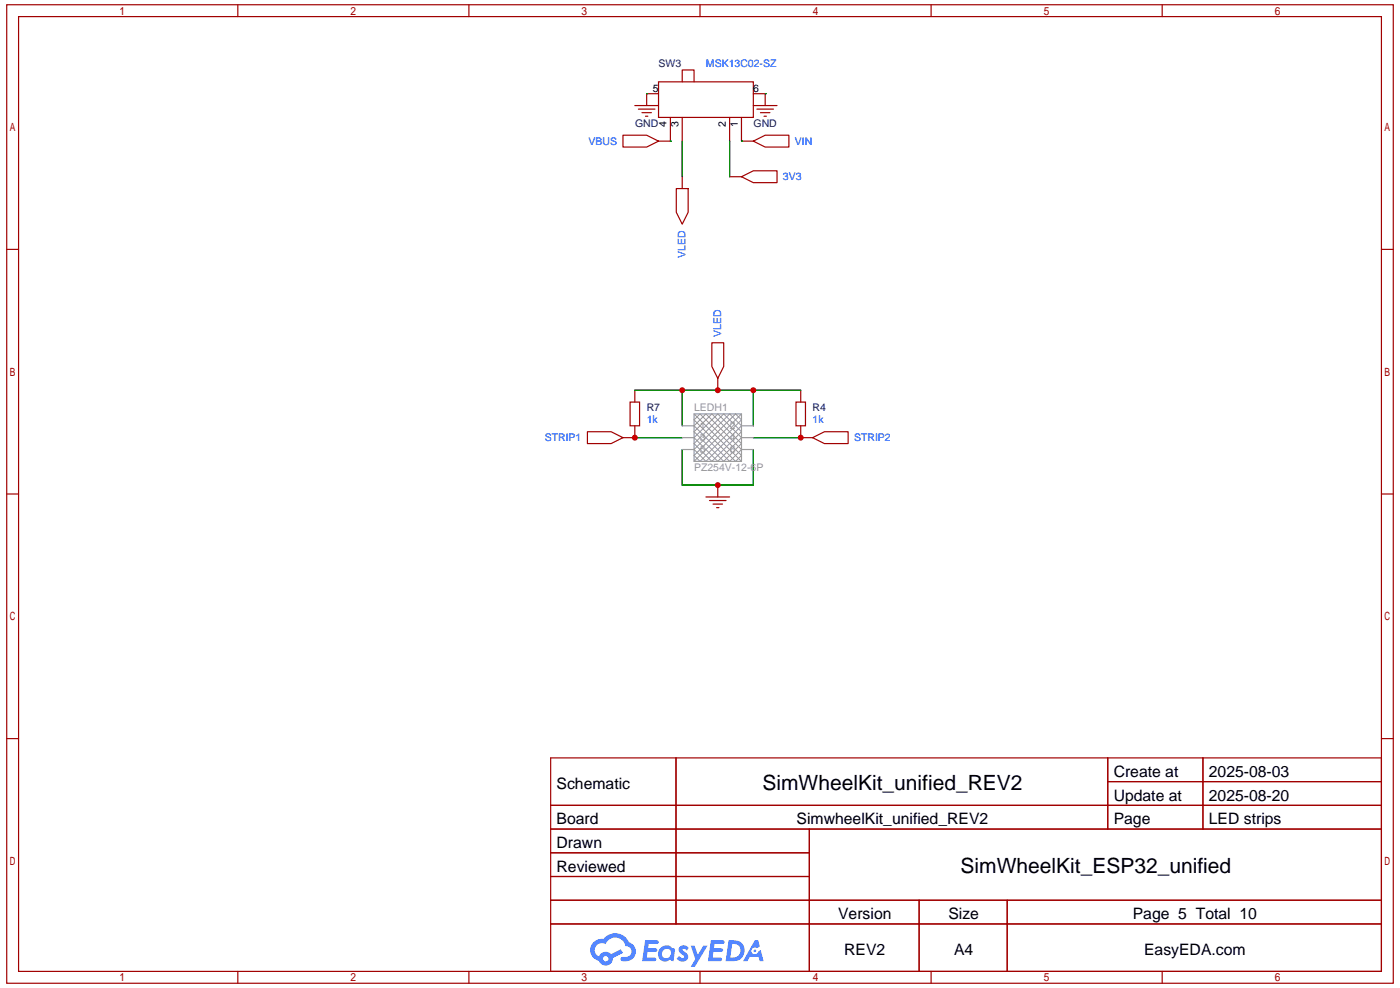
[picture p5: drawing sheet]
<svg xmlns="http://www.w3.org/2000/svg" width="297mm" height="210mm" viewBox="0 0 297 210" stroke-linecap="round" stroke-linejoin="round" font-family="sans-serif">
<g fill="none" stroke="#a10000" stroke-width=".25">
<path d="M1.4 1h294.4v207.5h-294.4zM3.9 3.5h289.3v202.5h-289.3zM50.5 1v2.5M99.5 1v2.5M148.6 1v2.5M197.6 1v2.5M246.7 1v2.5M1.4 52.9h2.5M293.2 52.9h2.6M1.4 104.8h2.5M293.2 104.8h2.6M1.4 156.7h2.5"/>
<path d="M293.2 156.7h2.6M116.9 160.7h176.3v45.3h-176.3zM116.9 170.8h176.3M116.9 175.8h176.3M143.5 160.7v35.3M171.8 175.8v30.2M235.1 160.7v15.1M235.1 165.8h58.1M255.4 160.7v15.1M116.9 180.9h54.9M116.9 190.9h176.3M116.9 185.9h54.9"/>
<path d="M116.9 196h176.3M195.1 190.9v15.1M213.8 190.9v15.1M50.5 206v2.5M99.5 206v2.5M148.6 206v2.5M197.6 206v2.5M246.7 206v2.5"/>
</g>
<g fill="#5487ff">
<path d="M144.4 200.8a1.29 1.29 0 0 1 1.8 .2l-.4 .7a.54 .54 0 0 0-.9-.3l.1 .2a1.27 1.27 0 0 1 .8 2 1.52 1.52 0 0 1-2.2-.3l.5-.6 .8 .5a.31 .31 0 0 0 .4-.3 .31 .31 0 0 0-.3-.3 1.11 1.11 0 0 1-.6-1.8z"/>
<path d="M146.6 200.6h.8l.7 1.9 1.2-1.9h.9l-2.7 4.5h-.9l1-1.7z"/>
<path d="M136.9 199.4h1.7a1.29 1.29 0 0 1 1.2 .2 .39 .39 0 0 1-.4 .6h-1.7l-.1 .9h1.6a.39 .39 0 0 1 .3 .5 .39 .39 0 0 1-.4 .3h-1.6l-.2 1.2h1.3a.45 .45 0 0 1 .5 .1 .45 .45 0 0 1 .2 .5l-.4 .2h-2.6z"/>
<path d="M150.9 199.4h1.6a1.31 1.31 0 0 1 1.3 .2 .39 .39 0 0 1-.4 .6h-1.7l-.2 .9h1.7a.39 .39 0 0 1 .3 .5 .39 .39 0 0 1-.4 .3h-1.7l-.1 1.2h1.3a.45 .45 0 0 1 .5 .1 .45 .45 0 0 1 .1 .5l-.3 .2h-2.6z"/>
<path d="M160.2 199.4h.7l.4 1.4-.6 .3a.75 .75 0 0 0-1.1 .3 .75 .75 0 0 0 .4 1 .75 .75 0 0 0 1-.6l.5-.3 .6 2.4h-.8l-.3-1h-1.8l-.5 1h-1z"/>
<path d="M154.7 199.4l-.7 4.5h1.5a2.25 2.25 0 0 0 2.6-2.3 2.25 2.25 0 0 0-2.7-2.2zM155.4 200.2a1.49 1.49 0 0 1 1.8 1.5 1.49 1.49 0 0 1-1.9 1.4h-.3z"/>
<path d="M140.1 201.2a1.57 1.57 0 0 0-.1 2.2 1.57 1.57 0 0 0 2.2 .1l.8 .4 .3-2.5-.2-.3h-.4a1.58 1.58 0 0 0-2.6 .1zM140.8 201.6a.97 .97 0 0 1 1.6 .4 .97 .97 0 0 1-1 1.2 .93 .93 0 0 1-.9-.6 .93 .93 0 0 1 .3-1z"/>
<path d="M126 199.8a2.34 2.34 0 0 0 1.1 4 1.53 1.53 0 0 0 1.8 1 1.53 1.53 0 0 0 1.2-1.6l2.1-1.1-.4-.8-2.1 1.1a1.56 1.56 0 0 0-2.6 .4 1.48 1.48 0 0 1-.7-2 1.48 1.48 0 0 1 2.2-.5 2.21 2.21 0 0 1 2.2-1.4 2.21 2.21 0 0 1 2 1.8 1.15 1.15 0 0 1 1.2 1 1.15 1.15 0 0 1-1 1.3h-.7a.46 .46 0 0 0-.6 .3 .46 .46 0 0 0 .4 .6 2.15 2.15 0 0 0 2.5-1 2.15 2.15 0 0 0-.3-2.6l-.8-.4a3.2 3.2 0 0 0-5.4-.8l-1.1 .1zM128 203.3a.6 .6 0 0 1 1.2 0 .6 .6 0 0 1-1.2 0z"/>
<circle cx="160.2" cy="201.7" r=".28"/>
</g>
<g fill="none" stroke="#a10000" stroke-width=".25">
<path d="M139.8 17.4h20.1v7.5h-20.1zM139.8 19.9h-2.5v2.5M144.8 17.4v-2.6h2.5v2.6M159.9 19.9h2.5v2.5M132.2 28.7h5.1l2.5 1.2-2.5 1.3h-5.1zM134.8 22.4h5M135.5 23.1h3.5M136.3 23.9h2M137 24.7h.5M142.3 24.9v5h-2.5M143.6 40h2.5v5l-1.3 2.5-1.2-2.5zM144.8 24.9v5"/>
<path d="M144.8 37.5v2.5M154.9 24.9v5M154.9 37.5h2.5M157.4 37.5l2.5-1.3h5v2.5h-5zM157.4 24.9v5h2.5M159.9 29.9l2.5-1.2h5.1v2.5h-5.1zM159.9 22.4h5M160.7 23.1h3.5M161.4 23.9h2M162.2 24.7h.5M151.1 72.7h2.5v5l-1.2 2.5-1.3-2.5zM124.7 91.6h5l2.5 1.2-2.5 1.3h-5z"/>
<path d="M133.7 85.3h2.1v5h-2.1zM134.8 90.3v2.5h-2.6M134.8 82.8v2.5M152.4 80.2v2.6M169 85.3h2v5h-2zM170 90.3v2.5h2.5M170 82.8v2.5M172.5 92.8l2.5-1.2h5v2.5h-5zM149.8 105.4h5.1M150.6 106.2h3.5M151.4 106.9h2M152.1 107.7h.5"/>
<path d="M152.4 102.9v2.5"/>
</g>
<path d="M137.3 19.9h.1M162.4 19.9h.1M142.3 29.9h.1M144.8 29.9v7.6M154.9 29.9v7.6M157.4 29.9h.1M134.8 82.8h35.2M134.8 92.8h10M144.8 95.3v7.6h15.1v-7.6M144.8 82.8v7.5M159.9 82.8v7.5M159.9 92.8h10.1" fill="none" stroke="#008700" stroke-width=".25"/>
<path d="M147.3 94.1l6.3-6.3 3.8 3.8-6.3 6.3zM147.3 87.8l10.1 10.1M148.6 87.8l8.8 8.8-1.3 1.3-8.8-8.8zM149.8 87.8l7.6 7.5-2.5 2.6-7.6-7.6zM151.1 87.8l6.3 6.3-3.8 3.8-6.3-6.3zM152.4 87.8l5 5-5 5.1-5.1-5.1zM154.9 87.8l2.5 2.5-7.6 7.6-2.5-2.6zM156.1 87.8l1.3 1.3-8.8 8.8-1.3-1.3zM157.4 87.8l-10.1 10.1" fill="none" stroke="#999" stroke-width=".21"/>
<path d="M144.8 90.3h2.5M144.8 92.8h2.5M144.8 95.3h2.5M147.3 87.8h10.1v10.1h-10.1zM157.4 90.3h2.5M157.4 92.8h2.5M157.4 95.3h2.5" fill="none" stroke="#999" stroke-width=".25"/>
<g fill="#c00">
<circle cx="152.4" cy="102.9" r=".63"/>
<circle cx="159.9" cy="82.8" r=".63"/>
<circle cx="152.4" cy="82.8" r=".63"/>
<circle cx="144.8" cy="82.8" r=".63"/>
<circle cx="170" cy="92.8" r=".63"/>
<circle cx="134.8" cy="92.8" r=".63"/>
</g>
<g font-size="4.5">
<text x="161.8" y="167.6">SimWheelKit_unified_REV2</text>
<text x="203.9" y="185.2">SimWheelKit_ESP32_unified</text>
</g>
<g font-size="3.3">
<text x="118.2" y="167.3">Schematic</text>
<text x="236.4" y="164.8">Create at</text>
<text x="256.6" y="164.8">2025-08-03</text>
<text x="236.4" y="169.8">Update at</text>
<text x="256.6" y="169.8">2025-08-20</text>
<text x="118.2" y="174.8">Board</text>
<text x="118.2" y="179.8">Drawn</text>
<text x="169.1" y="174.8">SimwheelKit_unified_REV2</text>
<text x="236.4" y="174.8">Page</text>
<text x="256.6" y="174.8">LED strips</text>
<text x="118.2" y="184.9">Reviewed</text>
<text x="177.9" y="194.9">Version</text>
<text x="201.3" y="194.9">Size</text>
<text x="240.5" y="194.9">Page 5 Total 10</text>
<text x="179.2" y="202.5">REV2</text>
<text x="202.5" y="202.5">A4</text>
<text x="242.9" y="202.5">EasyEDA.com</text>
</g>
<g font-size="2.2" fill="#000080">
<text x="139.8" y="14.3">SW3</text>
<text x="134.8" y="26.9">GND</text>
<text x="159.9" y="26.9">GND</text>
<text x="137.3" y="87.3">R7</text>
<text x="172.5" y="87.3">R4</text>
</g>
<g font-size="2.2" fill="#00f">
<text x="149.8" y="14.3">MSK13C02-SZ</text>
<text x="124.9" y="30.7">VBUS</text>
<text x="168.7" y="30.7">VIN</text>
<text x="166.2" y="38.2">3V3</text>
<text x="145.5" y="54.6" transform="rotate(-90 145.5 54.6)">VLED</text>
<text x="153.1" y="71.4" transform="rotate(-90 153.1 71.4)">VLED</text>
<text x="137.3" y="89.8">1k</text>
<text x="172.5" y="89.8">1k</text>
<text x="115.6" y="93.5">STRIP1</text>
<text x="181.3" y="93.5">STRIP2</text>
</g>
<g font-size="2.2">
<text x="138.5" y="19.6">5</text>
<text x="159.9" y="19.6">6</text>
<text x="141.5" y="26.9" transform="rotate(-90 141.5 26.9)">4</text>
<text x="144" y="26.9" transform="rotate(-90 144 26.9)">3</text>
<text x="154.1" y="26.9" transform="rotate(-90 154.1 26.9)">2</text>
<text x="156.6" y="26.9" transform="rotate(-90 156.6 26.9)">1</text>
</g>
<g font-size="2.2" fill="#999">
<text x="147.3" y="87.3">LEDH1</text>
<text x="148.6" y="91">1</text>
<text x="148.6" y="93.5">3</text>
<text x="154.9" y="91">2</text>
<text x="154.9" y="93.5">4</text>
<text x="147.3" y="99.8">PZ254V-12-6P</text>
<text x="148.6" y="96">5</text>
<text x="154.9" y="96">6</text>
</g>
</svg>
